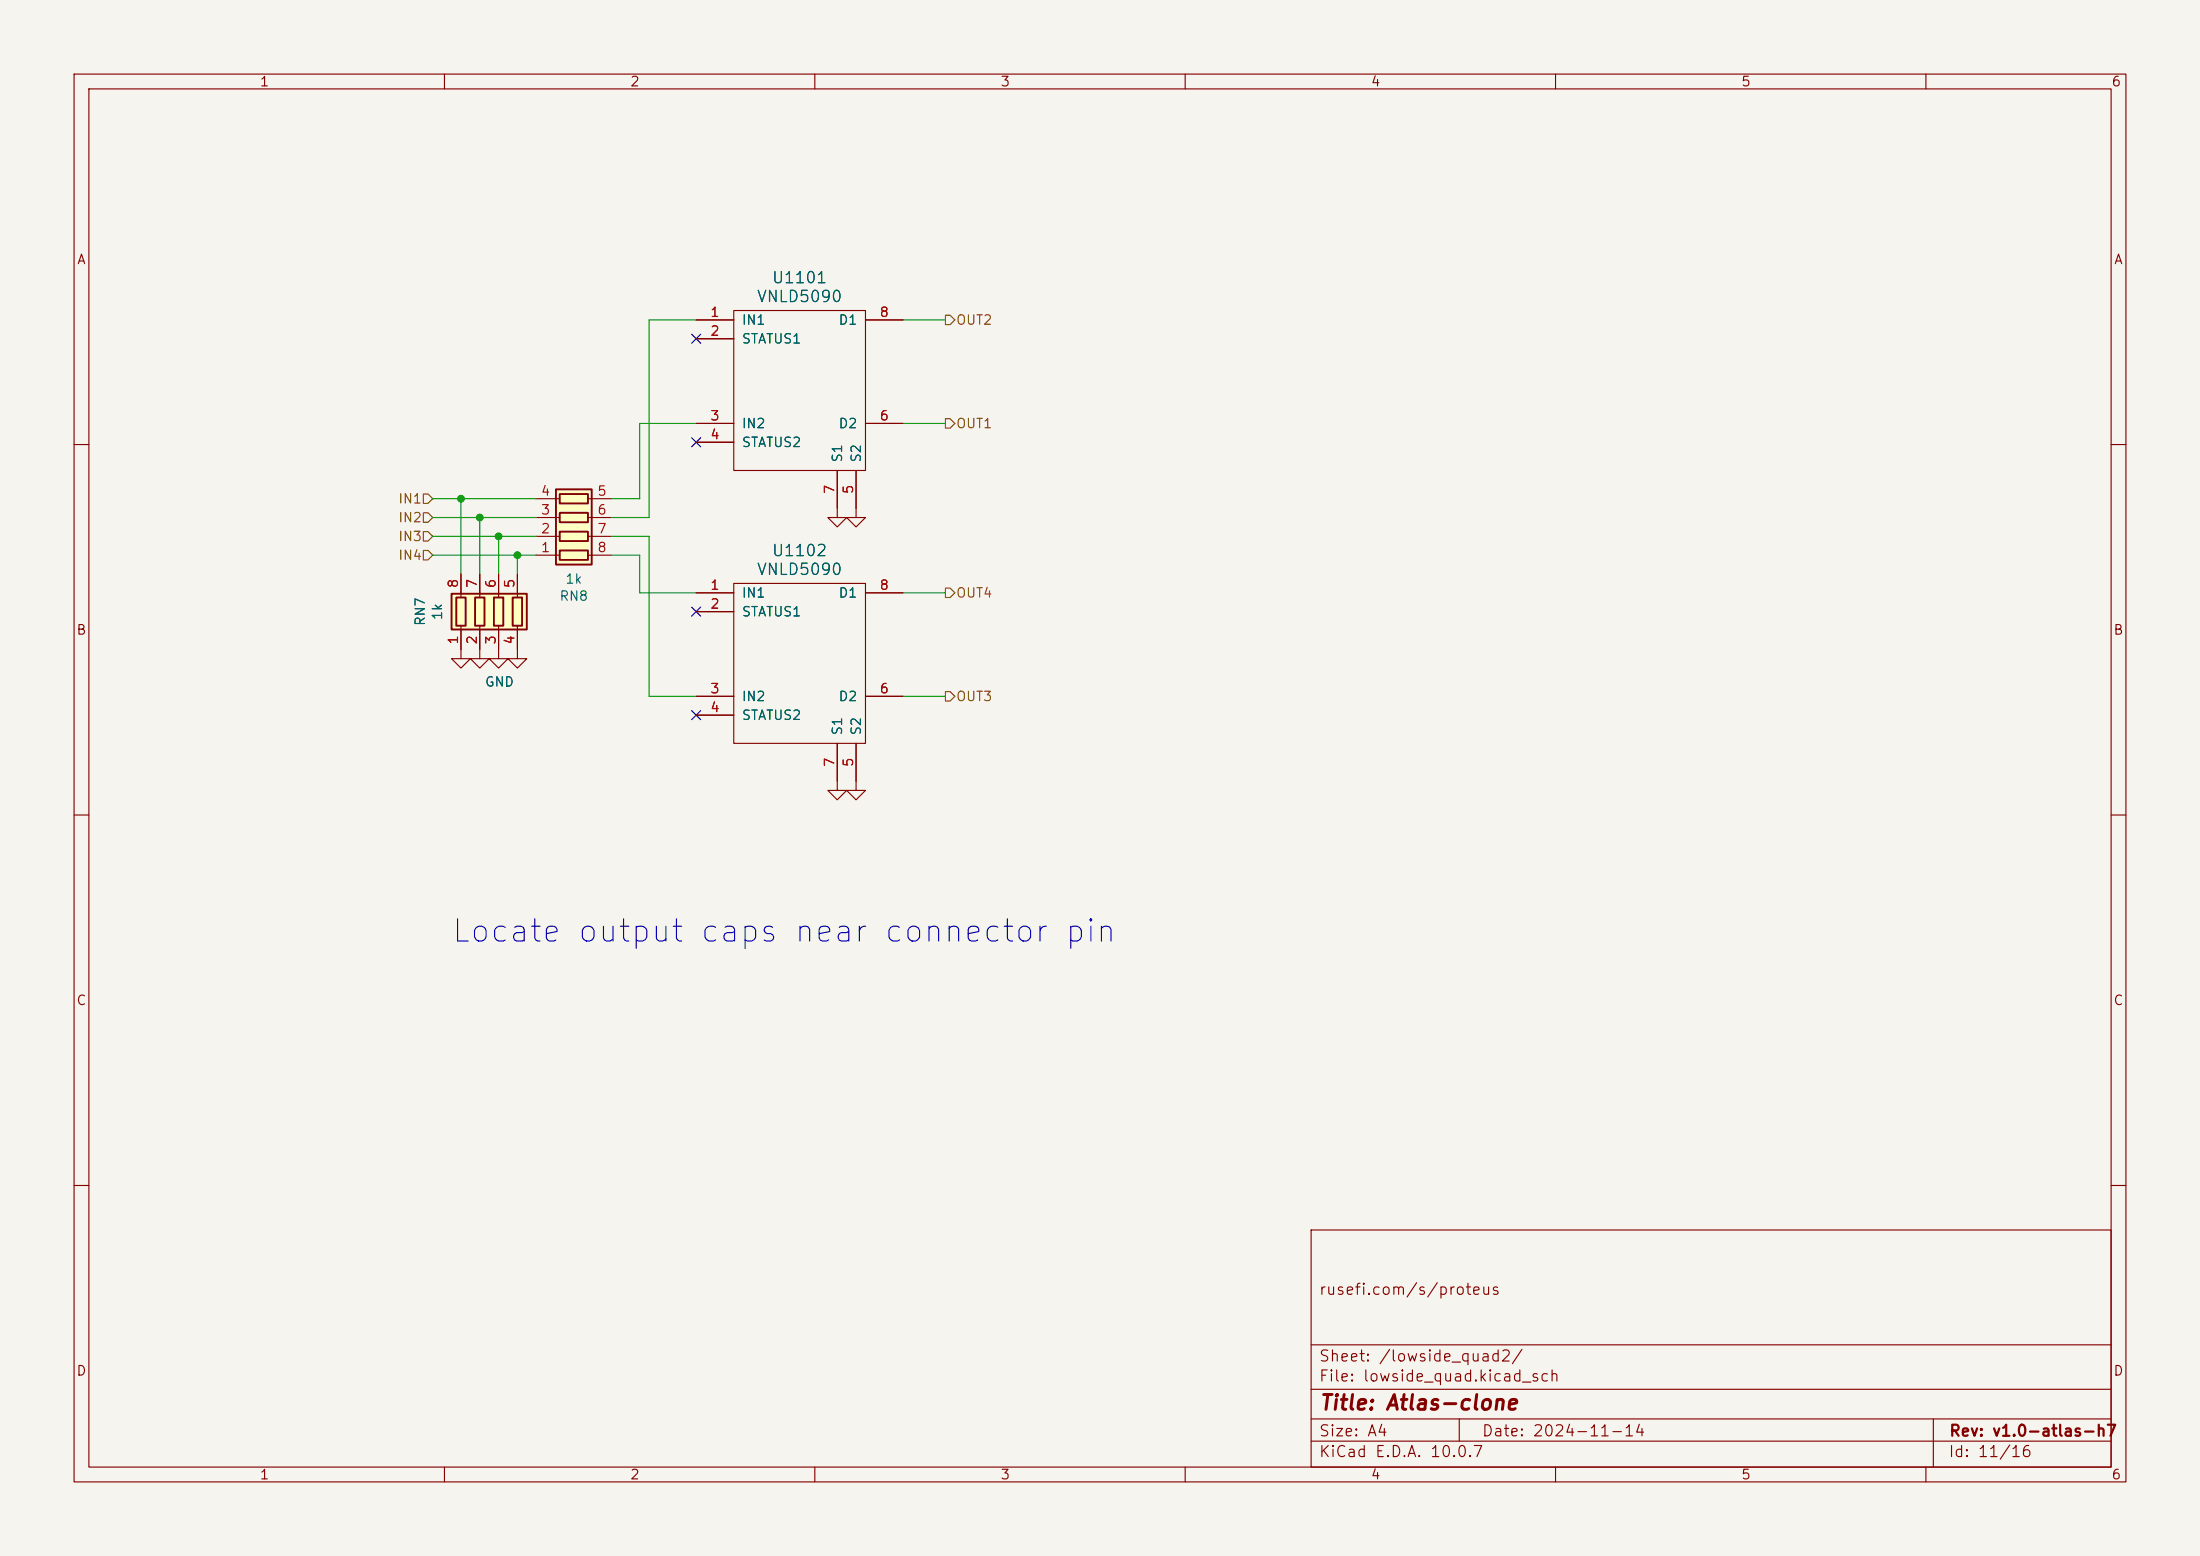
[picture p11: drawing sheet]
<svg xmlns="http://www.w3.org/2000/svg" width="297mm" height="210mm" viewBox="0 0 297 210" stroke-linecap="round" stroke-linejoin="round" font-family="sans-serif">
<path d="M0 0h297v210h-297z" fill="#f5f4ef" stroke="#f5f4ef" stroke-width=".14"/>
<g fill="none" stroke="#840000" stroke-width=".15">
<path d="M10 10h277v190h-277zM12 12h273v186h-273zM60 10v2M110 10v2M160 10v2M210 10v2M260 10v2M94 43.2h5.1M94 45.7h5.1M94 57.2h5.1M94 59.7h5.1M99.1 41.9h17.7v21.6h-17.7z"/>
<path d="M116.8 43.2h5.1M116.8 57.2h5.1M10 60h2M113 63.5v6.4h1.3l-1.3 1.2-1.2-1.2h1.2M115.6 63.5v6.4h1.2l-1.2 1.2-1.3-1.2h1.3M285 60h2M69.8 87.6v1.3h1.3l-1.3 1.3-1.2-1.3h1.2M10 110h2M285 110h2M10 160h2M177 166h108v32h-108zM285 160h2"/>
<path d="M60 198v2M110 198v2M160 198v2M177 194.5h108M177 191.5h108M177 187.5h108M177 181.5h108M197 191.5v3M210 198v2M260 198v2M261 191.5v6.5"/>
</g>
<path d="M61 80.1h10.1v4.9h-10.1z" fill="#ffffc2"/>
<path d="M61 80.1h10.1v4.9h-10.1zM61.6 80.6h1.3v3.9h-1.3zM64.1 80.6h1.3v3.9h-1.3zM66.7 80.6h1.2v3.9h-1.2zM69.2 80.6h1.3v3.9h-1.3z" fill="none" stroke="#840000" stroke-width=".25"/>
<path d="M62.2 77.5v3.1M64.8 77.5v3.1M67.3 77.5v3.1M69.8 77.5v3.1M62.2 84.5v3.1M64.8 84.5v3.1M67.3 84.5v3.1M69.8 84.5v3.1" fill="none" stroke="#840000" stroke-width=".15"/>
<path d="M75.1 66h4.8v10.2h-4.8z" fill="#ffffc2"/>
<path d="M75.1 66h4.8v10.2h-4.8zM75.6 74.3h3.8v1.3h-3.8zM75.6 71.8h3.8v1.2h-3.8zM75.6 69.2h3.8v1.3h-3.8zM75.6 66.7h3.8v1.2h-3.8z" fill="none" stroke="#840000" stroke-width=".25"/>
<g fill="none" stroke="#840000" stroke-width=".15">
<path d="M94 43.2h5.1M94 45.7h5.1M94 57.2h5.1M94 59.7h5.1M116.8 43.2h5.1M116.8 57.2h5.1M62.2 77.5v2.5M64.8 77.5v2.5M67.3 77.5v2.5M69.8 77.5v2.5M72.4 74.9h3.2M72.4 72.4h3.2"/>
<path d="M72.4 69.9h3.2M72.4 67.3h3.2M79.4 74.9h3.1M79.4 72.4h3.1M79.4 69.9h3.1M79.4 67.3h3.1M99.1 78.7h17.7v21.6h-17.7zM113 63.5v5.1M115.6 63.5v5.1M62.2 85.1v3.8h1.3l-1.3 1.3-1.2-1.3h1.2M64.8 85.1v3.8h1.2l-1.2 1.3-1.3-1.3h1.3M67.3 85.1v3.8h1.3l-1.3 1.3-1.3-1.3h1.3"/>
<path d="M69.8 85.1v2.5M94 80h5.1M94 82.6h5.1M94 94h5.1M94 96.5h5.1M116.8 80h5.1M116.8 94h5.1M113 100.3v6.4h1.3l-1.3 1.3-1.2-1.3h1.2M115.6 100.3v6.4h1.2l-1.2 1.3-1.3-1.3h1.3"/>
</g>
<path d="M127.6 42.5h.7l.6 .7-.6 .6h-.7zM127.6 56.5h.7l.6 .7-.6 .6h-.7zM57.1 71.8h.7l.6 .6-.6 .6h-.7zM57.1 66.7h.7l.6 .6-.6 .6h-.7zM57.1 74.3h.7l.6 .6-.6 .7h-.7zM57.1 69.2h.7l.6 .7-.6 .6h-.7zM127.6 79.4h.7l.6 .6-.6 .6h-.7zM127.6 93.3h.7l.6 .7-.6 .6h-.7z" fill="none" stroke="#725600" stroke-width=".15"/>
<g fill="none" stroke="#009600" stroke-width=".15">
<path d="M94 43.2h-6.4v26.7h-5.1M94 57.2h-7.6v10.1h-3.9M121.9 57.2h5.7M121.9 43.2h5.7M58.4 69.9h14M58.4 74.9h14M58.4 72.4h14M58.4 67.3h14M62.2 67.3v10.2M64.8 69.9v7.6M67.3 72.4v5.1M69.8 74.9v2.6"/>
<path d="M82.5 74.9h3.9v5.1h7.6M82.5 72.4h5.1v21.6h6.4M121.9 94h5.7M121.9 80h5.7"/>
</g>
<path d="M93.4 59.1l1.2 1.2M93.4 45.1l1.2 1.2M94.6 59.1l-1.2 1.2M94.6 45.1l-1.2 1.2M93.4 95.9l1.2 1.2M93.4 81.9l1.2 1.3M94.6 95.9l-1.2 1.2M94.6 81.9l-1.2 1.3" fill="none" stroke="#000084" stroke-width=".15"/>
<g fill="#009600" stroke="#009600" stroke-width=".14">
<circle cx="64.8" cy="69.9" r=".46"/>
<circle cx="62.2" cy="67.3" r=".46"/>
<circle cx="69.8" cy="74.9" r=".46"/>
<circle cx="67.3" cy="72.4" r=".46"/>
</g>
<text font-size="3" fill="#0000c2" x="60.8" y="127.9">Locate output caps near connector pin</text>
<text font-size="2" fill="#840000" x="178" y="190.8">Title: Atlas-clone</text>
<g font-size="1.5" fill="#006464">
<text x="102.1" y="41.2">VNLD5090</text>
<text x="104.1" y="38.6">U1101</text>
<text x="102.1" y="78">VNLD5090</text>
<text x="104.1" y="75.5">U1102</text>
</g>
<g font-size="1.5" fill="#840000">
<text x="178" y="175.1">rusefi.com/s/proteus</text>
<text x="178" y="184.1">Sheet: /lowside_quad2/</text>
<text x="178" y="186.8">File: lowside_quad.kicad_sch</text>
<text x="178" y="197">KiCad E.D.A. 10.0.7</text>
<text x="178" y="194.2">Size: A4</text>
<text x="200" y="194.2">Date: 2024-11-14</text>
<text x="263" y="197">Id: 11/16</text>
<text x="263" y="194.2">Rev: v1.0-atlas-h7</text>
</g>
<g font-size="1.3" fill="#840000">
<text x="35" y="12">1</text>
<text x="85" y="12">2</text>
<text x="135" y="12">3</text>
<text x="185" y="12">4</text>
<text x="235" y="12">5</text>
<text x="285" y="12">6</text>
<text x="10.3" y="36">A</text>
<text x="285.3" y="36">A</text>
<text x="10.2" y="86">B</text>
<text x="285.2" y="86">B</text>
<text x="10.2" y="136">C</text>
<text x="285.2" y="136">C</text>
<text x="10.2" y="186">D</text>
<text x="285.2" y="186">D</text>
<text x="35" y="200">1</text>
<text x="85" y="200">2</text>
<text x="135" y="200">3</text>
<text x="185" y="200">4</text>
<text x="235" y="200">5</text>
<text x="285" y="200">6</text>
</g>
<g font-size="1.3" fill="#a90000">
<text x="95.8" y="43.1">1</text>
<text x="95.8" y="45.6">2</text>
<text x="118.6" y="43.1">8</text>
<text x="95.8" y="57.1">3</text>
<text x="95.8" y="59.6">4</text>
<text x="118.6" y="57.1">6</text>
<text x="72.9" y="69.8">3</text>
<text x="72.9" y="67.2">4</text>
<text x="80.5" y="67.2">5</text>
<text x="80.5" y="69.8">6</text>
<text x="112.9" y="66.8" transform="rotate(-90 112.9 66.8)">7</text>
<text x="115.5" y="66.8" transform="rotate(-90 115.5 66.8)">5</text>
<text x="72.9" y="74.8">1</text>
<text x="72.9" y="72.3">2</text>
<text x="80.5" y="72.3">7</text>
<text x="80.5" y="74.8">8</text>
<text x="62.1" y="79.5" transform="rotate(-90 62.1 79.5)">8</text>
<text x="64.7" y="79.5" transform="rotate(-90 64.7 79.5)">7</text>
<text x="67.2" y="79.5" transform="rotate(-90 67.2 79.5)">6</text>
<text x="69.8" y="79.5" transform="rotate(-90 69.8 79.5)">5</text>
<text x="95.8" y="79.9">1</text>
<text x="95.8" y="82.5">2</text>
<text x="118.6" y="79.9">8</text>
<text x="62.1" y="87.1" transform="rotate(-90 62.1 87.1)">1</text>
<text x="64.7" y="87.1" transform="rotate(-90 64.7 87.1)">2</text>
<text x="67.2" y="87.1" transform="rotate(-90 67.2 87.1)">3</text>
<text x="69.8" y="87.1" transform="rotate(-90 69.8 87.1)">4</text>
<text x="95.8" y="93.9">3</text>
<text x="118.6" y="93.9">6</text>
<text x="95.8" y="96.4">4</text>
<text x="112.9" y="103.6" transform="rotate(-90 112.9 103.6)">7</text>
<text x="115.5" y="103.6" transform="rotate(-90 115.5 103.6)">5</text>
</g>
<g font-size="1.3" fill="#006464">
<text x="100" y="44.1">IN1</text>
<text x="100" y="46.7">STATUS1</text>
<text x="113.1" y="44.1">D1</text>
<text x="100" y="58.1">IN2</text>
<text x="113.1" y="58.1">D2</text>
<text x="100" y="60.7">STATUS2</text>
<text x="114" y="62.5" transform="rotate(-90 114 62.5)">S1</text>
<text x="116.5" y="62.5" transform="rotate(-90 116.5 62.5)">S2</text>
<text x="60" y="83.8" transform="rotate(-90 60 83.8)">1k</text>
<text x="75.4" y="81.4">RN8</text>
<text x="76.2" y="79.1">1k</text>
<text x="100" y="81">IN1</text>
<text x="100" y="83.5">STATUS1</text>
<text x="113.1" y="81">D1</text>
<text x="57.7" y="84.6" transform="rotate(-90 57.7 84.6)">RN7</text>
<text x="65.4" y="93">GND</text>
<text x="100" y="94.9">IN2</text>
<text x="113.1" y="94.9">D2</text>
<text x="100" y="97.5">STATUS2</text>
<text x="114" y="99.3" transform="rotate(-90 114 99.3)">S1</text>
<text x="116.5" y="99.3" transform="rotate(-90 116.5 99.3)">S2</text>
</g>
<g font-size="1.3" fill="#725600">
<text x="129" y="44.1">OUT2</text>
<text x="129" y="58.1">OUT1</text>
<text x="53.7" y="68.3">IN1</text>
<text x="53.7" y="70.8">IN2</text>
<text x="53.7" y="73.4">IN3</text>
<text x="53.7" y="75.9">IN4</text>
<text x="129" y="81">OUT4</text>
<text x="129" y="94.9">OUT3</text>
</g>
</svg>
